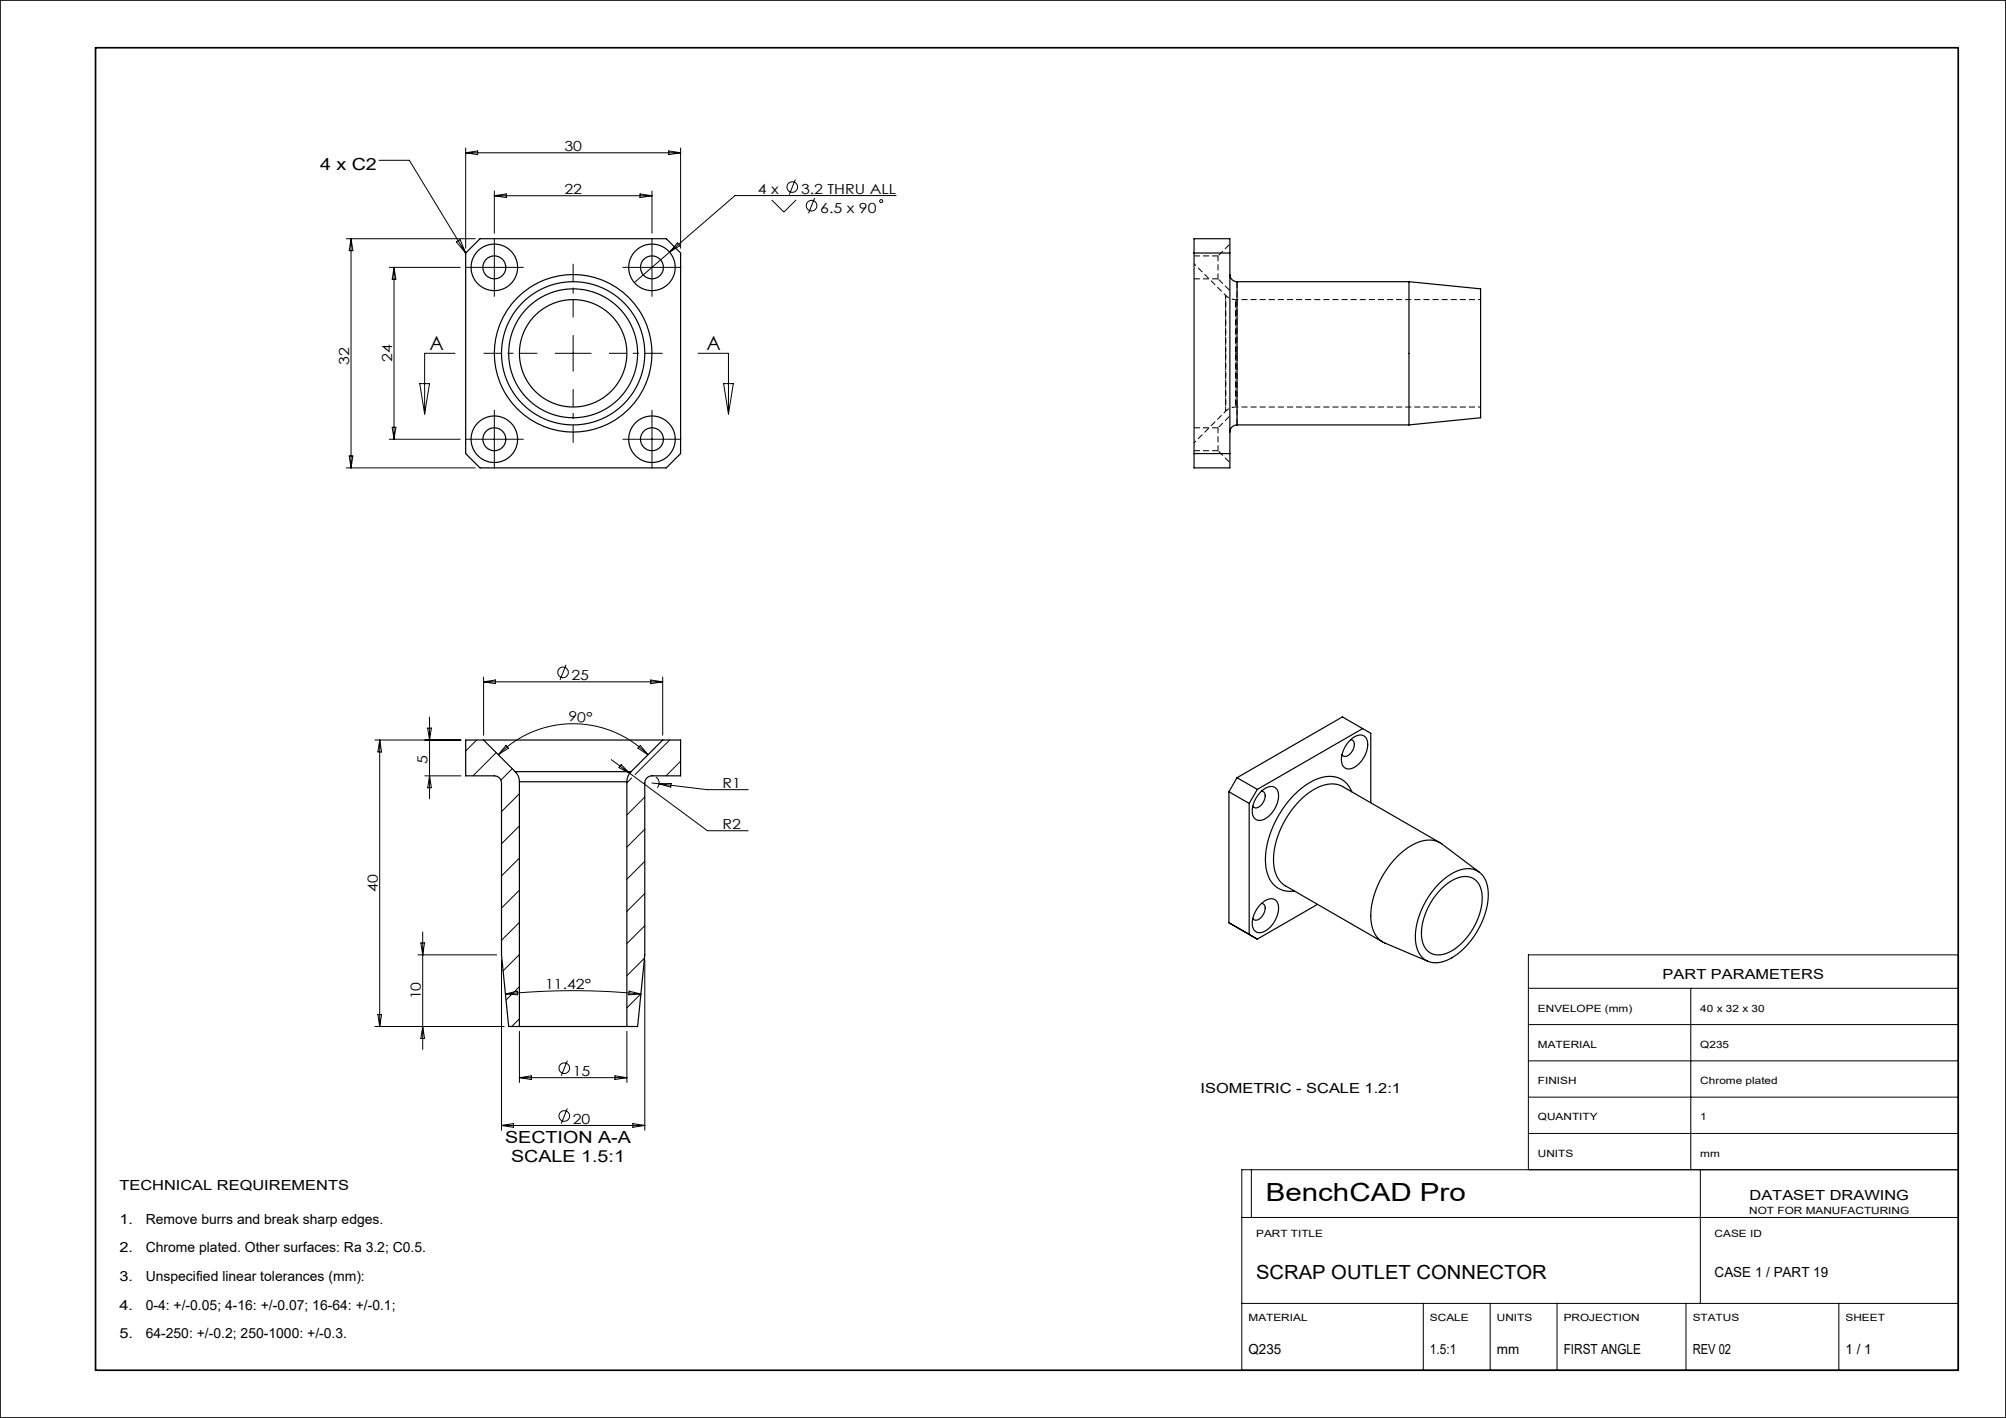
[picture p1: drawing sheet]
<svg xmlns="http://www.w3.org/2000/svg" width="420mm" height="297mm" viewBox="0 0 420 297" stroke-linecap="round" stroke-linejoin="round" font-family="sans-serif">
<g fill="none" stroke="#000" stroke-width=".25">
<path d="M100.5 50h39l3 3v42l-3 3h-39l-3-3v-42zM250 50h7.5v48h-7.5zM250 53h7.5M257.5 57.5a1.5 1.5 0 0 0 1.5 1.5M259 59v30M259 59h36M295 59l15 1.5v27l-15 1.5M295 59v30M250 95h7.5M259 89a1.5 1.5 0 0 0-1.5 1.5M259 89h36M101.3 155h-3.8v7.5h6a1.5 1.5 0 0 1 1.5 1.5v36l1.5 15h2.3"/>
<path d="M101.3 155h37.4M101.3 155l6.6 6.6M138.7 155h3.8v7.5h-6a1.5 1.5 0 0 0-1.5 1.5v36l-1.5 15h-2.3M138.7 155l-6.6 6.6M282.7 155a2.4 2.4 0 0 1 3.1-.7 3.5 3.5 0 0 1 0 3.9 4.4 4.4 0 0 1-3.7 2.8 1.98 1.98 0 0 1-1.2-2.7 6.4 6.4 0 0 1 1.8-3.3zM282.8 154.9a.98 .98 0 0 1 .7 1.6 2.24 2.24 0 0 1-2.2 1.9l-.3-.3M285.3 152.6l-22.1 12.7M107.9 161.6a3 3 0 0 1 .9 2.1M107.9 161.6h24.2M108.8 163.7h22.4M108.8 163.7v51.3M131.2 163.7v51.3"/>
<path d="M132.1 161.6a3 3 0 0 0-.9 2.1M257.3 165.8v27.5l5.9 3.4 12.6-7.3M257.3 165.8l4.2 2.5M259 162.9l22.1-12.7 5.9 3.4v14.5M259 162.9l-1.7 2.9M259 162.9l4.2 2.4M261.5 168.3v27.4M263.2 165.3l-1.7 3M264 165.8a2.4 2.4 0 0 1 3.1-.7 3.5 3.5 0 0 1 0 3.9 4.4 4.4 0 0 1-3.6 2.8 1.98 1.98 0 0 1-1.3-2.7 6.4 6.4 0 0 1 1.8-3.3zM264.1 165.7a.98 .98 0 0 1 .7 1.5 2.24 2.24 0 0 1-2.1 2l-.4-.4M283 165.8a4.9 4.9 0 0 0-6.1-3 17 17 0 0 0-9.9 9.2 15.6 15.6 0 0 0-1.7 10.8 4.9 4.9 0 0 0 5.7 3.8M301.5 176.5l-20.4-11.8a6 6 0 0 0-6.3 .8 18.6 18.6 0 0 0-8.1 15.2 5.6 5.6 0 0 0 2.4 4.8l20.4 11.8"/>
<path d="M264 189.3a2.4 2.4 0 0 1 3.1-.7 3.5 3.5 0 0 1 0 3.9 4.4 4.4 0 0 1-3.6 2.8 1.98 1.98 0 0 1-1.3-2.7 6.4 6.4 0 0 1 1.8-3.3zM264.1 189.2a.98 .98 0 0 1 .7 1.5 2.24 2.24 0 0 1-2.1 2l-.4-.3M301.2 185.2a8.5 8.5 0 0 1 6.9-3.2 4.6 4.6 0 0 1 3.5 4.9 16.4 16.4 0 0 1-8.7 14.2 4.3 4.3 0 0 1-6.5-3.6 16.2 16.2 0 0 1 4.8-12.3zM301.6 186.4a6.8 6.8 0 0 1 6.2-2.7 4 4 0 0 1 2.5 4.2 13.6 13.6 0 0 1-7.4 11.8 3.6 3.6 0 0 1-5.2-3.2 13.5 13.5 0 0 1 3.9-10.1zM309.7 182.7l-7.8-5.9a5.5 5.5 0 0 0-6.1 .1 18.5 18.5 0 0 0-8.8 15.5 5.5 5.5 0 0 0 2.9 5.1l9.1 3.8M108.8 215h22.4"/>
<circle cx="103.5" cy="56" r="2.4"/>
<circle cx="103.5" cy="56" r="4.9"/>
<circle cx="136.5" cy="56" r="2.4"/>
<circle cx="136.5" cy="56" r="4.9"/>
<circle cx="120" cy="74" r="15"/>
<circle cx="120" cy="74" r="13.5"/>
<circle cx="120" cy="74" r="16.5"/>
<circle cx="120" cy="74" r="11.3"/>
<circle cx="103.5" cy="92" r="2.4"/>
<circle cx="103.5" cy="92" r="4.9"/>
<circle cx="136.5" cy="92" r="2.4"/>
<circle cx="136.5" cy="92" r="4.9"/>
</g>
<g fill="none" stroke="#000" stroke-width=".21">
<path d="M79.3 33.6h6.4l11.8 19.4M97.5 31v21M97.5 32h45M97.5 32l2.5-.4v.8zM103.5 40v8.9M136.5 40v8.9M140 31.6l2.5 .4-2.5 .4zM142.5 31v21M166.5 37.6l-1.2 3.2M72.5 50h27M73.5 50v48M73.5 50l.4 2.5h-.8z"/>
<path d="M81.5 56h14.9M82.5 56v36M82.5 56l.4 2.5h-.8zM95.5 50.7l.8-.5 1.2 2.8zM99.7 56h7.5M103.5 52.2v7.5M103.5 41h33M103.5 41l2.5-.4v.8zM132.8 56h7.5M134 40.6l2.5 .4-2.5 .4zM136.5 52.2v7.5M141.8 50.9l.5 .6-2.1 1.3z"/>
<path d="M161.6 41.9l2.5 2.5 2.6-2.5M170.6 41.5l-1.3 3.2M187.6 41h-33.7l-21.1 18.2M95.3 74h-6.4v12.7M116.2 74h7.6M120 70.3v7.5M146.2 74h6.3v12.7M72.5 98h27M73.1 95.5h.8l-.4 2.5zM81.5 92h14.9M82.1 89.5h.8l-.4 2.5zM87.9 80.4h2l-1 6.3z"/>
<path d="M99.7 92h7.5M103.5 88.3v7.5M132.8 92h7.5M136.5 88.3v7.5M151.5 80.4h2l-1 6.3zM118.5 139.2l-1.2 3.2M78.5 155h18M79.5 155v60M79.5 155l.4 2.5h-.8zM89.5 152.5h.8l-.4 2.5zM89.9 150.2v17.1M99.8 155l-2.3 2.3"/>
<path d="M101.2 141.8v12.2M101.2 142.8h37.5M101.2 142.8l2.6-.4v.8zM103.9 157.6l-4.9 4.9M104.3 158.1a22.2 22.2 0 0 1 31.4 0M105.9 156.1l.5 .6-2.1 1.4zM128 159.1l20.1 14.9h8.5M134.1 156.1l1.6 2-2.1-1.4zM136.3 142.4l2.4 .4-2.4 .4zM138.7 141.8v12.2M140.2 155l-7.2 7.2M142.5 159.4l-3.1 3.1"/>
<path d="M88.9 162.5h7.6M89.9 162.5l.4 2.5h-.8zM107.3 161l-2.4 2.4M108.8 166.3l-3.8 3.7M108.8 173l-3.8 3.7M108.8 179.7l-3.8 3.8M130.1 160.2l1.7 1.8-2.2-1.2zM132.3 162.9l-1.1 1.1M135 166.9l-3.8 3.8M135 173.7l-3.8 3.7M136.5 164l11.6 1.4h8.5M137.3 162.8a1.5 1.5 0 0 1 .3 2.2"/>
<path d="M138 164.2l2.5-.1-.1 .8zM87.5 200h16.5M88.1 197.5h.8l-.4 2.5zM88.5 195.2v24.6M108.8 186.5l-3.8 3.7M108.8 193.2l-3.8 3.7M108.8 199.9l-3.5 3.4M135 180.4l-3.8 3.8M135 187.1l-3.8 3.8M135 193.9l-3.8 3.7M78.5 215h27M79.1 212.5h.8l-.4 2.5z"/>
<path d="M88.5 215l.4 2.5h-.8zM105 201v35.7M105.8 208.2a142.5 142.5 0 0 1 28.4 0M105.8 208.2l2.5-.6v.8zM108.7 216v10.7M108.8 206.7l-2.9 2.8M108.8 213.4l-1.7 1.6M131.3 216v10.7M131.7 207.6l2.5 .6-2.5 .2zM134.2 208.2l-3 2.9M134.9 200.7l-3.7 3.7M135 201v35.7"/>
<path d="M320 207h90M320 214.6h90M354 207v38M105 235.7h30M105 235.7l2.5-.4v.8zM108.7 225.7h22.6M108.7 225.7l2.6-.4v.8zM118.8 222.1l-1.3 3.2M118.8 232.2l-1.3 3.1M128.8 225.3l2.5 .4-2.5 .4zM132.5 235.3l2.5 .4-2.5 .4zM320 222.2h90"/>
<path d="M320 229.8h90M320 237.4h90M260 255h150M262 245v10M320 245v-45h90v87h-150v-42h150M356 245v28M260 273h150M298 273v14M312 273v14M326 273v14M353 273v14M385 273v14"/>
<circle cx="165.9" cy="39.2" r="1.11"/>
<circle cx="169.9" cy="43.1" r="1.11"/>
<circle cx="184.5" cy="42.1" r=".32"/>
<circle cx="117.9" cy="140.8" r="1.11"/>
<circle cx="118.1" cy="233.7" r="1.11"/>
<circle cx="118.1" cy="223.7" r="1.11"/>
</g>
<path d="M255 58.4v-4.8M255 94.4v-4.8" fill="none" stroke="#000" stroke-width=".21" stroke-dasharray="1.3 .6" stroke-dashoffset=".1" stroke-linecap="butt"/>
<path d="M256.6 74v12.1v-24.2v12.1" fill="none" stroke="#000" stroke-width=".21" stroke-dasharray="1.3 .6" stroke-dashoffset=".2" stroke-linecap="butt"/>
<path d="M250 58.4h5M255 53.6h-5M258.7 74v11.2v-22.4v11.2M250 94.4h5M255 89.6h-5" fill="none" stroke="#000" stroke-width=".21" stroke-dasharray="1.3 .6" stroke-linecap="butt"/>
<path d="M255 58.4l2.5 2.5M257.5 51.1l-2.5 2.5M255 94.4l2.5 2.5M257.5 87.1l-2.5 2.5" fill="none" stroke="#000" stroke-width=".21" stroke-dasharray="1.3 .6" stroke-dashoffset="-.2" stroke-linecap="butt"/>
<path d="M256.6 61.9l-6.6-6.6M310 62.8h-51.3M250 92.8l6.6-6.7M258.7 85.3h51.3" fill="none" stroke="#000" stroke-width=".21" stroke-dasharray="1.3 .6" stroke-dashoffset=".7" stroke-linecap="butt"/>
<path d="M258.7 62.8a3 3 0 0 1-2.1-.9M256.6 86.1a3 3 0 0 1 2.1-.9" fill="none" stroke="#000" stroke-width=".21" stroke-dasharray="1.3 .6" stroke-dashoffset=".4" stroke-linecap="butt"/>
<path d="M259 89v-30" fill="none" stroke="#000" stroke-width=".21" stroke-dasharray="1.3 .6" stroke-dashoffset="-.1" stroke-linecap="butt"/>
<path d="M112.5 74h-11.3M120 66.5v-11.2M127.5 74h11.3M120 81.5v11.3" fill="none" stroke="#000" stroke-width=".21" stroke-dasharray="30.5 1.3 1.3 1.3" stroke-dashoffset="26.8" stroke-linecap="butt"/>
<g fill="none" stroke="#000" stroke-width=".21" stroke-dasharray="30.5 1.3 1.3 1.3" stroke-linecap="butt">
<path d="M99.7 56h-2.3M103.5 52.3v-2.4M103.5 59.8v2.4M107.2 56h2.4M132.7 56h-2.3M136.5 52.3v-2.4M136.5 59.8v2.4M140.3 56h2.3M99.7 92h-2.3M103.5 88.3v-2.4M103.5 95.8v2.4M107.2 92h2.4"/>
<path d="M132.7 92h-2.3M136.5 88.3v-2.4M136.5 95.8v2.4M140.3 92h2.3"/>
</g>
<path d="M0 0h420v297h-420zM20 10h390v277h-390z" fill="none" stroke="#000" stroke-width=".35"/>
<text font-size="5.2" x="265" y="251.6">BenchCAD Pro</text>
<g font-size="4.1">
<text x="89.9" y="73.3">A</text>
<text x="147.9" y="73.3">A</text>
<text x="263" y="267.9">SCRAP OUTLET CONNECTOR</text>
</g>
<g font-size="3.5">
<text x="67" y="35.5">4 x C2</text>
<text x="105.8" y="239.3">SECTION A-A</text>
<text x="107" y="243.3">SCALE 1.5:1</text>
</g>
<g font-size="2.9">
<text x="118.2" y="31.6">30</text>
<text x="118.2" y="40.6">22</text>
<text x="158.7" y="40.7">4 x</text>
<text x="167.7" y="40.7">3.2 THRU ALL</text>
<text x="171.8" y="44.6">6.5 x 90</text>
<text x="73.1" y="76.4" transform="rotate(-90 73.1 76.4)">32</text>
<text x="82.1" y="75.8" transform="rotate(-90 82.1 75.8)">24</text>
<text x="119.7" y="142.4">25</text>
<text x="118.9" y="151.1" transform="rotate(4 118.9 151.1)">90°</text>
<text x="89.5" y="160" transform="rotate(-90 89.5 160)">5</text>
<text x="151.3" y="165">R1</text>
<text x="151.3" y="173.6">R2</text>
<text x="79.1" y="186.8" transform="rotate(-90 79.1 186.8)">40</text>
<text x="88.1" y="209.3" transform="rotate(-90 88.1 209.3)">10</text>
<text x="114.1" y="207.1">11.42°</text>
<text x="348.1" y="205.1">PART PARAMETERS</text>
<text x="119.9" y="225.3">15</text>
<text x="251.4" y="228.9">ISOMETRIC - SCALE 1.2:1</text>
<text x="119.9" y="235.3">20</text>
<text x="25" y="249.3">TECHNICAL REQUIREMENTS</text>
<text x="366.3" y="251.4">DATASET DRAWING</text>
<text x="25" y="256.3">1.</text>
<text x="30.5" y="256.3">Remove burrs and break sharp edges.</text>
<text x="25" y="262.3">2.</text>
<text x="30.5" y="262.3">Chrome plated. Other surfaces: Ra 3.2; C0.5.</text>
<text x="25" y="268.3">3.</text>
<text x="30.5" y="268.3">Unspecified linear tolerances (mm):</text>
<text x="359" y="267.5">CASE 1 / PART 19</text>
<text x="25" y="274.3">4.</text>
<text x="30.5" y="274.3">0-4: +/-0.05; 4-16: +/-0.07; 16-64: +/-0.1;</text>
<text x="25" y="280.3">5.</text>
<text x="30.5" y="280.3">64-250: +/-0.2; 250-1000: +/-0.3.</text>
<text x="261.4" y="283.5">Q235</text>
<text x="299.4" y="283.5">1.5:1</text>
<text x="313.4" y="283.5">mm</text>
<text x="327.4" y="283.5">FIRST ANGLE</text>
<text x="354.4" y="283.5">REV 02</text>
<text x="386.4" y="283.5">1 / 1</text>
</g>
<g font-size="2.1">
<text x="322" y="211.9">ENVELOPE (mm)</text>
<text x="356" y="211.9">40 x 32 x 30</text>
<text x="322" y="219.5">MATERIAL</text>
<text x="356" y="219.5">Q235</text>
<text x="322" y="227.1">FINISH</text>
<text x="356" y="227.1">Chrome plated</text>
<text x="322" y="234.7">QUANTITY</text>
<text x="356" y="234.7">1</text>
<text x="322" y="242.3">UNITS</text>
<text x="356" y="242.3">mm</text>
<text x="366.2" y="254.2">NOT FOR MANUFACTURING</text>
<text x="263" y="259.1">PART TITLE</text>
<text x="359" y="259.1">CASE ID</text>
<text x="261.4" y="276.6">MATERIAL</text>
<text x="299.4" y="276.6">SCALE</text>
<text x="313.4" y="276.6">UNITS</text>
<text x="327.4" y="276.6">PROJECTION</text>
<text x="354.4" y="276.6">STATUS</text>
<text x="386.4" y="276.6">SHEET</text>
</g>
</svg>
